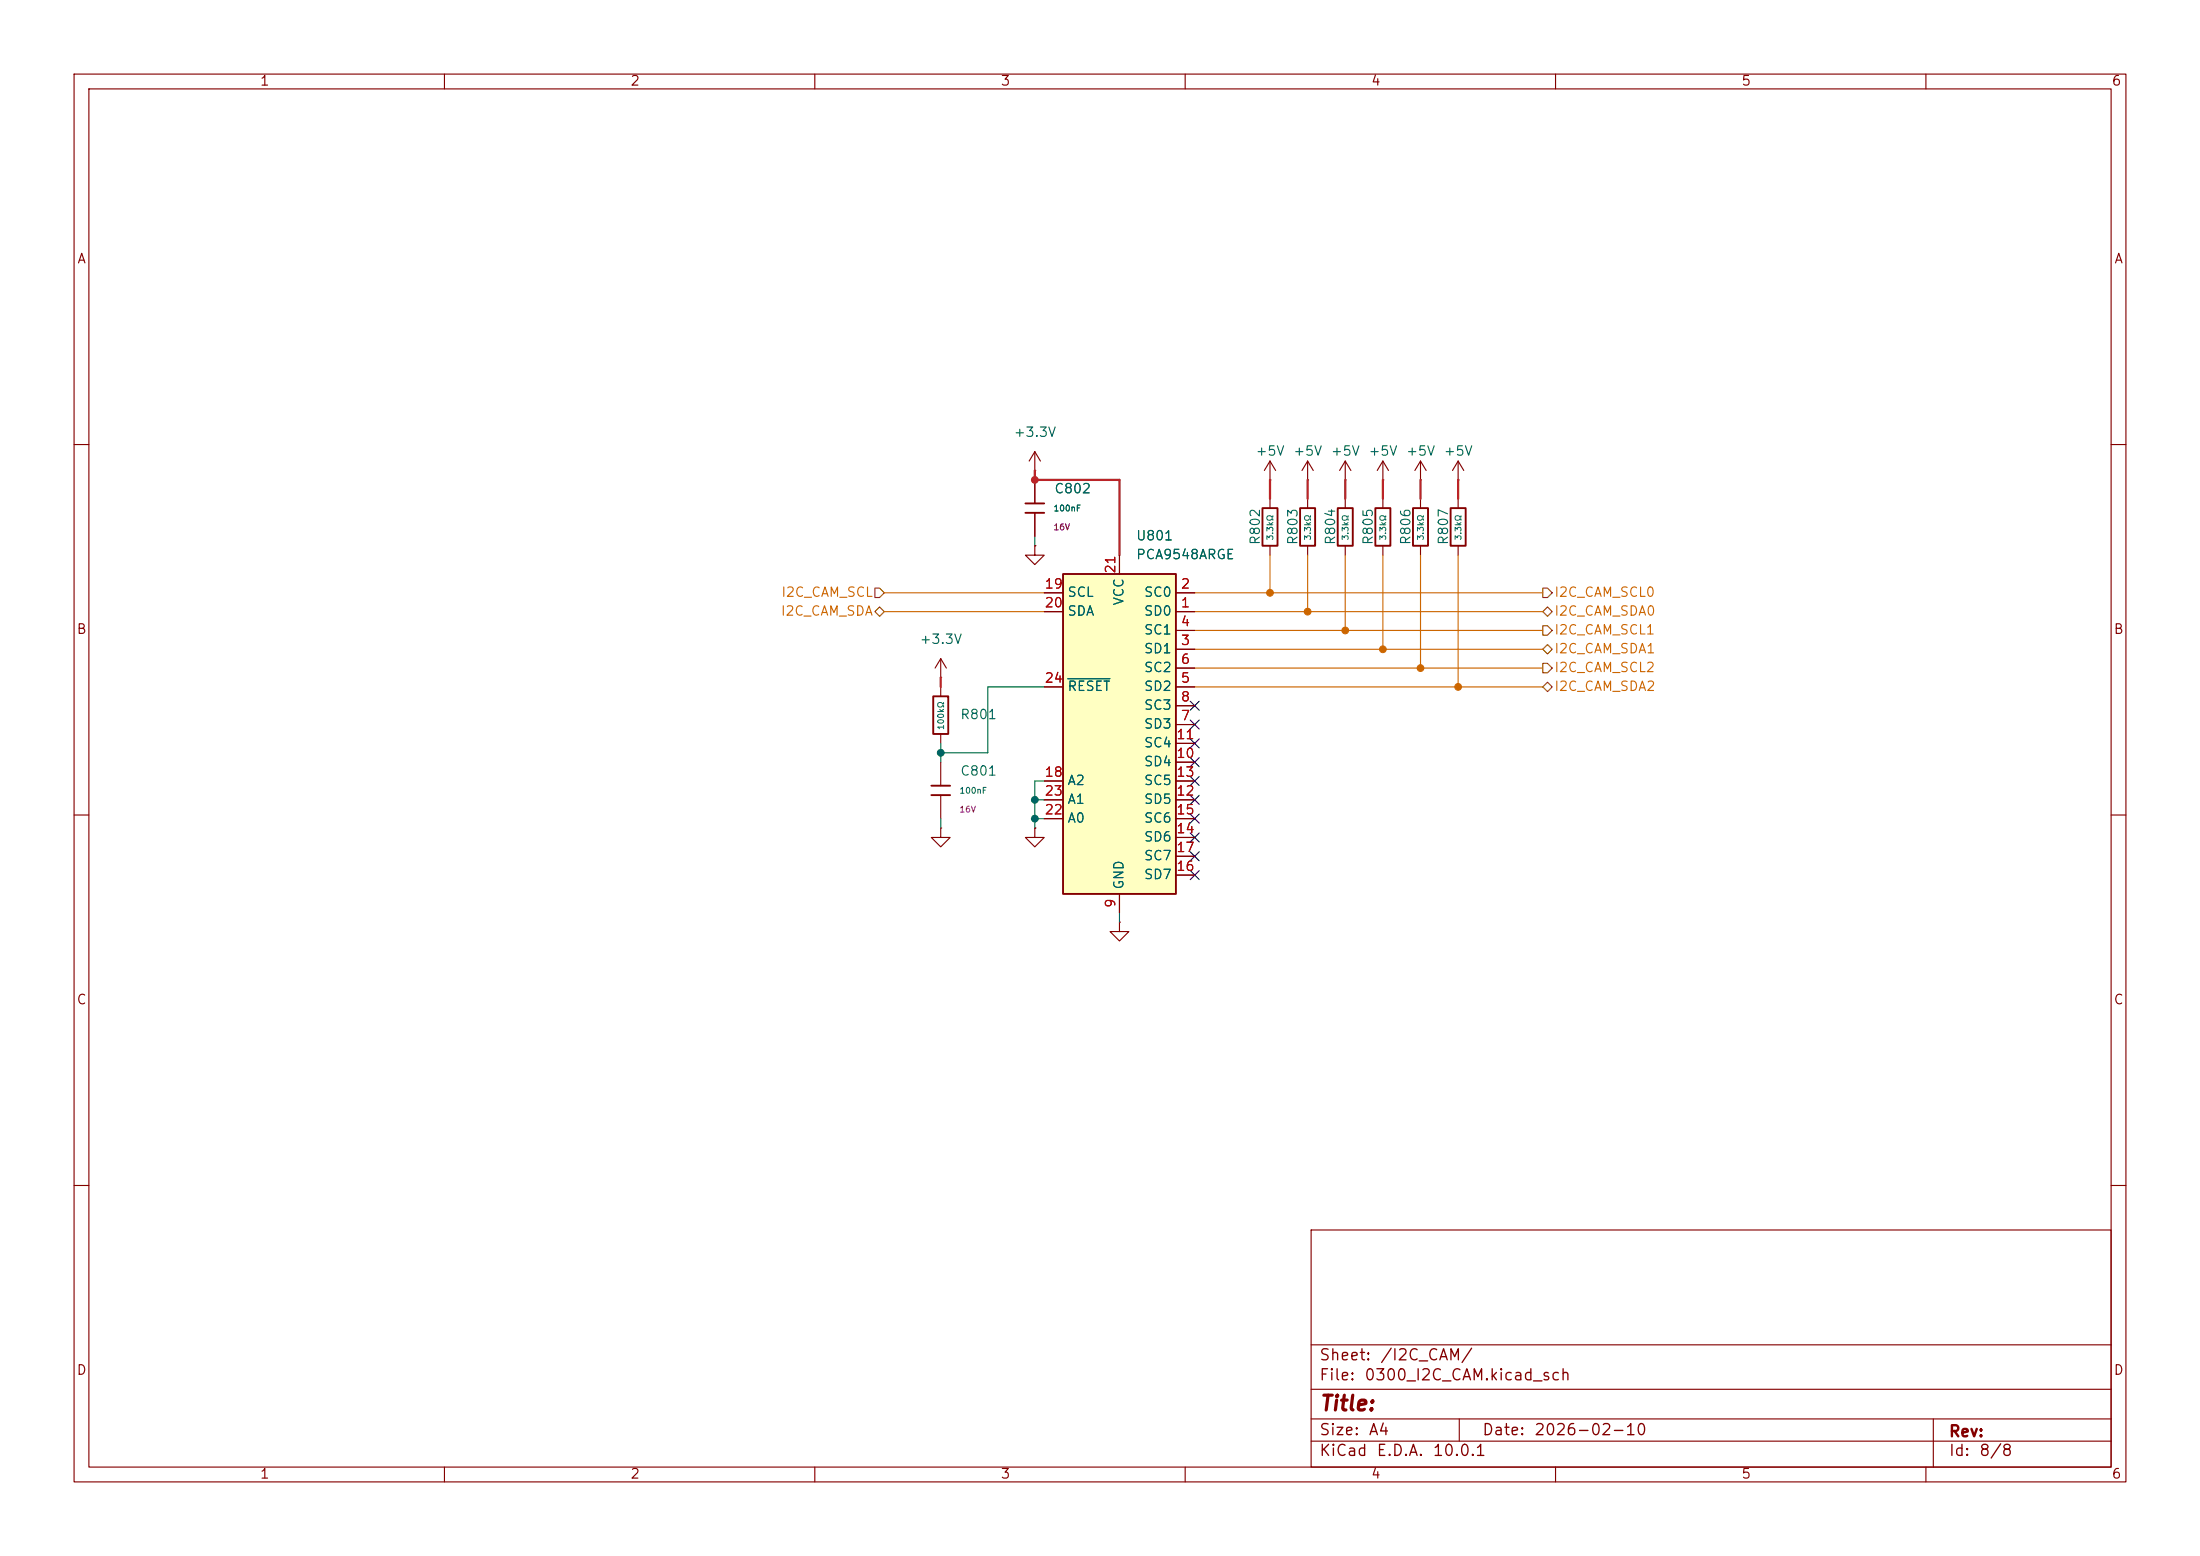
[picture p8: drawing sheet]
<svg xmlns="http://www.w3.org/2000/svg" width="297mm" height="210mm" viewBox="0 0 297 210" stroke-linecap="round" stroke-linejoin="round" font-family="sans-serif">
<g fill="none" stroke="#840000" stroke-width=".15">
<path d="M10 10h277v190h-277zM12 12h273v186h-273zM60 10v2M110 10v2M160 10v2M210 10v2M260 10v2M10 60h2M186.7 64.8h.1M186.7 62.2l-.8 1.3M186.7 62.2l.8 1.3M186.7 62.2v2.6"/>
<path d="M285 60h2M10 110h2M285 110h2M10 160h2M177 166h108v32h-108zM285 160h2M60 198v2M110 198v2M160 198v2M177 194.5h108M177 191.5h108M177 187.5h108"/>
<path d="M177 181.5h108M197 191.5v3M210 198v2M260 198v2M261 191.5v6.5"/>
</g>
<path d="M143.5 77.5h15.2v43.2h-15.2z" fill="#ffffc2"/>
<path d="M138.4 69.2h2.6M138.4 67.9h2.6M143.5 77.5h15.2v43.2h-15.2zM170.4 68.6h2.1v5.1h-2.1zM175.5 68.6h2v5.1h-2zM180.6 68.6h2v5.1h-2zM185.7 68.6h2v5.1h-2zM190.8 68.6h2v5.1h-2zM195.8 68.6h2.1v5.1h-2.1zM126 94h2v5.1h-2zM125.7 107.3h2.6M125.7 106h2.6" fill="none" stroke="#840000" stroke-width=".25"/>
<g fill="none" stroke="#840000" stroke-width=".15">
<path d="M139.7 63.5h.1M139.7 73.7v1.2h1.3l-1.3 1.3-1.3-1.3h1.3M139.7 73.7h.1M139.7 61v2.5M139.7 64.8v3.1M139.7 69.2v3.2M139.7 61l-.8 1.2M139.7 61l.8 1.2M151.1 74.9v2.6M171.4 64.8h.1M171.4 62.2v2.6M171.4 67.3v1.3"/>
<path d="M171.4 73.7v1.2M171.4 62.2l-.7 1.3M171.4 62.2l.8 1.3M176.5 64.8h.1M176.5 62.2v2.6M176.5 67.3v1.3M176.5 73.7v1.2M176.5 62.2l-.7 1.3M176.5 62.2l.8 1.3M181.6 64.8h.1M181.6 62.2v2.6M181.6 67.3v1.3"/>
<path d="M181.6 73.7v1.2M181.6 62.2l-.8 1.3M181.6 62.2l.8 1.3M186.7 67.3v1.3M186.7 73.7v1.2M191.8 64.8h.1M191.8 62.2l-.8 1.3M191.8 62.2l.7 1.3M191.8 62.2v2.6M191.8 67.3v1.3M191.8 73.7v1.2M196.8 64.8h.1"/>
<path d="M196.8 62.2v2.6M196.8 67.3v1.3M196.8 73.7v1.2M196.8 62.2l-.7 1.3M196.8 62.2l.8 1.3M127 91.4h.1M127 88.9v2.5M127 92.7v1.3M127 99.1v1.2M127 88.9l-.8 1.3M127 88.9l.8 1.3M141 82.6h2.5"/>
<path d="M141 80h2.5M141 92.7h2.5M158.7 82.6h2.6M158.7 80h2.6M158.7 87.6h2.6M158.7 85.1h2.6M158.7 92.7h2.6M158.7 90.2h2.6M158.7 97.8h2.6M158.7 95.3h2.6M127 111.8v1.2h1.3l-1.3 1.3-1.3-1.3h1.3M127 111.8h.1"/>
<path d="M127 102.9v3.1M127 107.3v3.2M139.7 111.8v1.2h1.3l-1.3 1.3-1.3-1.3h1.3M139.7 111.8h.1M141 108h2.5M141 105.4h2.5M141 110.5h2.5M158.7 102.9h2.6M158.7 100.3h2.6M158.7 108h2.6M158.7 105.4h2.6M158.7 113h2.6"/>
<path d="M158.7 110.5h2.6M158.7 118.1h2.6M158.7 115.6h2.6M151.1 124.5v1.2h1.3l-1.3 1.3-1.2-1.3h1.2M151.1 124.5h.1M151.1 120.7v2.5"/>
</g>
<path d="M144.1 91.6h5.7" fill="none" stroke="#006464" stroke-width=".15"/>
<path d="M118.1 79.4h.6l.7 .6-.7 .6h-.6zM208.3 79.4h.6l.6 .6-.6 .6h-.6zM118.1 82.6l.6-.7 .7 .7-.7 .6zM208.3 92.7l.6-.6 .6 .6-.6 .6zM208.3 82.6l.6-.7 .6 .7-.6 .6zM208.3 89.5h.6l.6 .7-.6 .6h-.6zM208.3 84.5h.6l.6 .6-.6 .6h-.6zM208.3 87.6l.6-.6 .6 .6-.6 .7z" fill="none" stroke="#725600" stroke-width=".15"/>
<path d="M139.7 63.5v1.3h11.4v10.1M171.4 64.8v2.5M176.5 64.8v2.5M181.6 64.8v2.5M186.7 64.8v2.5M191.8 64.8v2.5M196.8 64.8v2.5M127 91.4v1.3" fill="none" stroke="#bc2328" stroke-width=".3"/>
<path d="M139.7 72.4v1.3M141 92.7h-7.7v8.9h-6.3M127 100.3v2.6M127 110.5v1.3M139.7 110.5h1.3M139.7 108h1.3M141 105.4h-1.3v6.4M151.1 123.2v1.3" fill="none" stroke="#009600" stroke-width=".15"/>
<g fill="none" stroke="#c60" stroke-width=".15">
<path d="M171.4 74.9v5.1M176.5 74.9v7.7M181.6 74.9v10.2M186.7 74.9v12.7M191.8 74.9v15.3M196.8 74.9v17.8M119.4 82.6h21.6M119.4 80h21.6M161.3 82.6h47M161.3 80h47M161.3 87.6h47M161.3 90.2h47"/>
<path d="M161.3 92.7h47M161.3 85.1h47"/>
</g>
<g fill="none" stroke="#000084" stroke-width=".15">
<path d="M160.7 97.2l1.2 1.2M160.7 99.7l1.2 1.2M160.7 94.6l1.2 1.3M161.9 97.2l-1.2 1.2M161.9 99.7l-1.2 1.2M161.9 94.6l-1.2 1.3M160.7 112.4l1.2 1.2M160.7 117.5l1.2 1.2M160.7 115l1.2 1.2M160.7 102.3l1.2 1.2M160.7 104.8l1.2 1.2M160.7 109.9l1.2 1.2"/>
<path d="M160.7 107.3l1.2 1.3M161.9 112.4l-1.2 1.2M161.9 117.5l-1.2 1.2M161.9 115l-1.2 1.2M161.9 102.3l-1.2 1.2M161.9 104.8l-1.2 1.2M161.9 109.9l-1.2 1.2M161.9 107.3l-1.2 1.3"/>
</g>
<g fill="#c60" stroke="#c60" stroke-width=".14">
<circle cx="176.5" cy="82.6" r=".46"/>
<circle cx="171.4" cy="80" r=".46"/>
<circle cx="181.6" cy="85.1" r=".46"/>
<circle cx="191.8" cy="90.2" r=".46"/>
<circle cx="186.7" cy="87.6" r=".46"/>
<circle cx="196.8" cy="92.7" r=".46"/>
</g>
<g fill="#009600" stroke="#009600" stroke-width=".14">
<circle cx="139.7" cy="108" r=".46"/>
<circle cx="127" cy="101.6" r=".46"/>
<circle cx="139.7" cy="110.5" r=".46"/>
</g>
<circle cx="139.7" cy="64.8" r=".46" fill="#bc2328" stroke="#bc2328" stroke-width=".14"/>
<text font-size="2" fill="#840000" x="178" y="190.9">Title:</text>
<g font-size="1.5" fill="#840000">
<text x="178" y="184">Sheet:</text>
<text x="186.2" y="184">/I2C_CAM/</text>
<text x="178" y="186.7">File:</text>
<text x="184.1" y="186.7">0300_I2C_CAM.kicad_sch</text>
<text x="178" y="196.9">KiCad</text>
<text x="178" y="194.1">Size:</text>
<text x="184.7" y="194.1">A4</text>
<text x="185.7" y="196.9">E.D.A.</text>
<text x="193.3" y="196.9">10.0.1</text>
<text x="200" y="194.1">Date:</text>
<text x="207" y="194.1">2026-02-10</text>
<text x="263" y="194.3">Rev:</text>
<text x="263" y="196.9">Id:</text>
<text x="267.1" y="196.9">8/8</text>
</g>
<g font-size="1.3" fill="#840000">
<text x="35" y="11.9">1</text>
<text x="85" y="11.9">2</text>
<text x="135" y="11.9">3</text>
<text x="185" y="11.9">4</text>
<text x="235" y="11.9">5</text>
<text x="285" y="11.9">6</text>
<text x="10.3" y="35.9">A</text>
<text x="285.3" y="35.9">A</text>
<text x="10.3" y="85.9">B</text>
<text x="285.3" y="85.9">B</text>
<text x="10.3" y="135.9">C</text>
<text x="285.3" y="135.9">C</text>
<text x="10.3" y="185.9">D</text>
<text x="285.3" y="185.9">D</text>
<text x="35" y="199.9">1</text>
<text x="85" y="199.9">2</text>
<text x="135" y="199.9">3</text>
<text x="185" y="199.9">4</text>
<text x="235" y="199.9">5</text>
<text x="285" y="199.9">6</text>
</g>
<g font-size="1.3" fill="#006464">
<text x="136.8" y="59.3">+3.3V</text>
<text x="169.4" y="61.8">+5V</text>
<text x="174.5" y="61.8">+5V</text>
<text x="179.6" y="61.8">+5V</text>
<text x="184.7" y="61.8">+5V</text>
<text x="189.7" y="61.8">+5V</text>
<text x="194.8" y="61.8">+5V</text>
<text x="142.2" y="66.9">C802</text>
<text x="153.3" y="73.3">U801</text>
<text x="153.3" y="75.8">PCA9548ARGE</text>
<text x="170.4" y="73.7" transform="rotate(-90 170.4 73.7)">R802</text>
<text x="175.5" y="73.7" transform="rotate(-90 175.5 73.7)">R803</text>
<text x="180.6" y="73.7" transform="rotate(-90 180.6 73.7)">R804</text>
<text x="185.6" y="73.7" transform="rotate(-90 185.6 73.7)">R805</text>
<text x="190.7" y="73.7" transform="rotate(-90 190.7 73.7)">R806</text>
<text x="195.8" y="73.7" transform="rotate(-90 195.8 73.7)">R807</text>
<text x="144" y="80.9">SCL</text>
<text x="144" y="83.4">SDA</text>
<text x="152" y="81.8" transform="rotate(-90 152 81.8)">VCC</text>
<text x="154.3" y="83.4">SD0</text>
<text x="154.3" y="80.9">SC0</text>
<text x="124.1" y="87.2">+3.3V</text>
<text x="154.3" y="88.5">SD1</text>
<text x="154.3" y="86">SC1</text>
<text x="144" y="93.6">RESET</text>
<text x="154.3" y="93.6">SD2</text>
<text x="154.3" y="91">SC2</text>
<text x="129.5" y="97.4">R801</text>
<text x="154.3" y="98.7">SD3</text>
<text x="154.3" y="96.1">SC3</text>
<text x="154.3" y="101.2">SC4</text>
<text x="129.5" y="105">C801</text>
<text x="144" y="106.3">A2</text>
<text x="154.3" y="103.7">SD4</text>
<text x="154.3" y="106.3">SC5</text>
<text x="144" y="111.4">A0</text>
<text x="144" y="108.8">A1</text>
<text x="154.3" y="108.8">SD5</text>
<text x="154.3" y="113.9">SD6</text>
<text x="154.3" y="111.4">SC6</text>
<text x="154.3" y="119">SD7</text>
<text x="154.3" y="116.4">SC7</text>
<text x="152" y="120.1" transform="rotate(-90 152 120.1)">GND</text>
</g>
<g font-size="1.3" fill="#a90000">
<text x="150.9" y="77.5" transform="rotate(-90 150.9 77.5)">21</text>
<text x="140.9" y="79.8">19</text>
<text x="140.9" y="82.3">20</text>
<text x="159.3" y="82.3">1</text>
<text x="159.3" y="79.8">2</text>
<text x="159.3" y="87.4">3</text>
<text x="159.3" y="84.8">4</text>
<text x="159.3" y="89.9">6</text>
<text x="140.9" y="92.5">24</text>
<text x="159.3" y="92.5">5</text>
<text x="159.3" y="95">8</text>
<text x="158.7" y="100.1">11</text>
<text x="159.3" y="97.5">7</text>
<text x="140.9" y="105.2">18</text>
<text x="140.9" y="107.7">23</text>
<text x="158.7" y="102.6">10</text>
<text x="158.7" y="107.7">12</text>
<text x="158.7" y="105.2">13</text>
<text x="140.9" y="110.2">22</text>
<text x="158.7" y="112.8">14</text>
<text x="158.7" y="110.2">15</text>
<text x="158.7" y="117.9">16</text>
<text x="158.7" y="115.3">17</text>
<text x="150.9" y="122.6" transform="rotate(-90 150.9 122.6)">9</text>
</g>
<g font-size="1.3" fill="#c60">
<text x="105.3" y="83.4">I2C_CAM_SDA</text>
<text x="105.4" y="80.9">I2C_CAM_SCL</text>
<text x="209.7" y="83.4">I2C_CAM_SDA0</text>
<text x="209.7" y="80.9">I2C_CAM_SCL0</text>
<text x="209.7" y="86">I2C_CAM_SCL1</text>
<text x="209.7" y="88.5">I2C_CAM_SDA1</text>
<text x="209.7" y="93.6">I2C_CAM_SDA2</text>
<text x="209.7" y="91">I2C_CAM_SCL2</text>
</g>
<g font-size=".8" fill="#840084">
<text x="142.2" y="71.7">16V</text>
<text x="129.5" y="109.8">16V</text>
</g>
<g font-size=".8" fill="#006464">
<text x="142.2" y="69.2">100nF</text>
<text x="172.1" y="73" transform="rotate(-90 172.1 73)">3.3kΩ</text>
<text x="177.2" y="73" transform="rotate(-90 177.2 73)">3.3kΩ</text>
<text x="182.2" y="73" transform="rotate(-90 182.2 73)">3.3kΩ</text>
<text x="187.3" y="73" transform="rotate(-90 187.3 73)">3.3kΩ</text>
<text x="192.4" y="73" transform="rotate(-90 192.4 73)">3.3kΩ</text>
<text x="197.5" y="73" transform="rotate(-90 197.5 73)">3.3kΩ</text>
<text x="127.6" y="98.6" transform="rotate(-90 127.6 98.6)">100kΩ</text>
<text x="129.5" y="107.3">100nF</text>
</g>
</svg>
